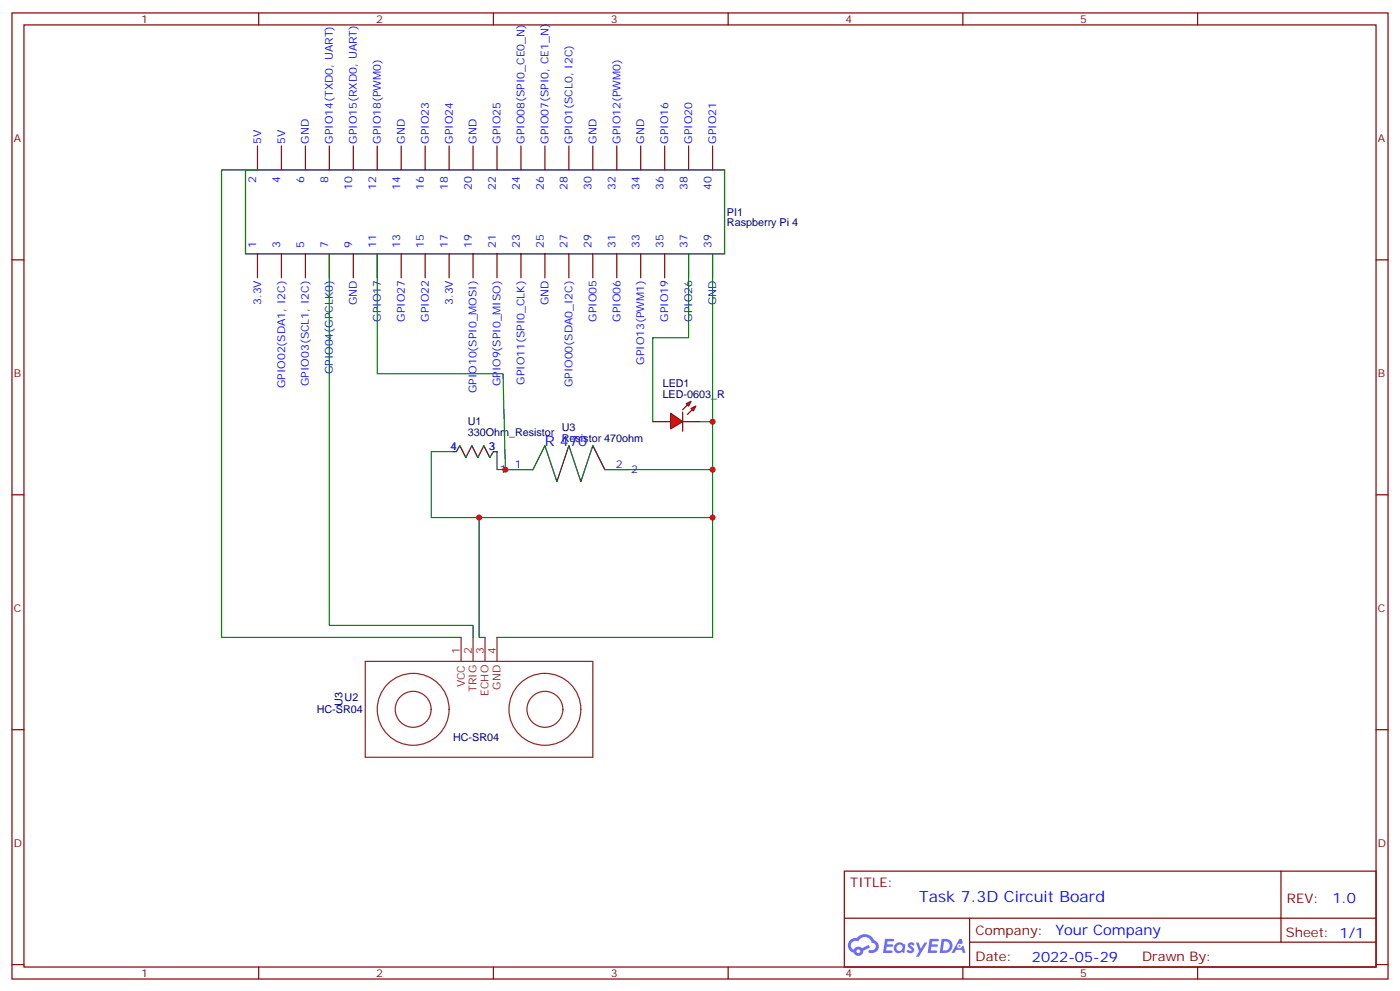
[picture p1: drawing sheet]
<svg xmlns="http://www.w3.org/2000/svg" width="412mm" height="292mm" viewBox="0 0 412 292" stroke-linecap="round" stroke-linejoin="round" font-family="sans-serif">
<g fill="none" stroke="#870000" stroke-width=".35">
<path d="M3.5 3.8h405.4v284.3h-405.4zM7.1 7.3h398.2v277.3h-398.2zM76.2 3.8v3.5M145.3 3.8v3.5M214.5 3.8v3.5M283.6 3.8v3.5M352.8 3.8v3.5M3.5 76.5h3.6M405.3 76.5h3.6M3.5 145.6h3.6M405.3 145.6h3.6M3.5 214.8h3.6"/>
<path d="M405.3 214.8h3.6M248.7 256.4h156.6v28.2h-156.6zM377.3 256.4v20.9M248.7 270.2h156.5M285.6 277.3h119.6M285.6 270.2v14.2M3.5 283.9h3.6M76.2 284.6v3.5M145.3 284.6v3.5M214.5 284.6v3.5M283.6 284.6v3.5M352.8 284.6v3.5"/>
<path d="M405.3 283.9h3.6"/>
</g>
<g fill="#5487ff">
<path d="M267.7 277.6a1.22 1.22 0 0 1 1.7 .2l-.4 .6a.47 .47 0 0 0-.3-.4 .47 .47 0 0 0-.5 .2l.1 .2a1.14 1.14 0 0 1 .8 1.8 1.14 1.14 0 0 1-1.9 0l-.2-.2 .5-.6 .7 .5a.29 .29 0 0 0 .3-.3 .29 .29 0 0 0-.2-.3 1.04 1.04 0 0 1-.6-1.7z"/>
<path d="M260.7 276.3h2.4l.3 .2-.2 .5-1.8 .1-.1 .8h1.5l.3 .4-.3 .4h-1.6l-.2 1.1h1.7l.2 .3-.2 .3-2.6 .1z"/>
<path d="M273.8 276.3h2.4l.3 .2-.1 .5-1.8 .1-.2 .8h1.6l.3 .4-.4 .4h-1.6l-.1 1.1h1.7l.2 .3-.2 .3-2.6 .1z"/>
<path d="M282.6 276.3h.7l.3 1.3-.6 .3a.69 .69 0 0 0-1 .3 .69 .69 0 0 0 .4 .9 .69 .69 0 0 0 .9-.6l.5-.2 .6 2.2h-.8l-.2-.9h-1.8l-.5 .9h-.8z"/>
<path d="M269.8 277.4h.8l.6 1.8 1.1-1.8h.9l-2.6 4.2h-.8l.9-1.5z"/>
<path d="M277.4 276.3l-.6 4.2h1.3a2.11 2.11 0 0 0 2.5-2.1 2.11 2.11 0 0 0-2.5-2.1zM278.1 277.1a1.39 1.39 0 0 1 1.7 1.4 1.39 1.39 0 0 1-1.8 1.3h-.3z"/>
<path d="M263.7 277.9a1.54 1.54 0 0 0-.1 2.2 1.54 1.54 0 0 0 2.2 .1l.6 .3 .3-2.3-.2-.3h-.4a1.49 1.49 0 0 0-2.4 0zM264 278.9a.94 .94 0 0 1 1.8 0 .94 .94 0 0 1-1.8 0z"/>
<path d="M250.4 276.7a2.18 2.18 0 0 0 1.1 3.7 1.44 1.44 0 0 0 1.6 .9 1.44 1.44 0 0 0 1.2-1.4l2-1.1-.5-.7-1.9 1a1.47 1.47 0 0 0-2.4 .4 1.39 1.39 0 0 1-.7-1.9 1.39 1.39 0 0 1 2-.5 2.12 2.12 0 0 1 2.2-1.3 2.12 2.12 0 0 1 1.9 1.7 1.14 1.14 0 0 1 1.1 1.4 1.14 1.14 0 0 1-1.7 .7 .43 .43 0 0 0-.5 .4 .43 .43 0 0 0 .4 .5 1.98 1.98 0 0 0 2.5-1.2 1.98 1.98 0 0 0-1.2-2.6 3.1 3.1 0 0 0-5.3-.6l-.9 .1zM252.3 280a.55 .55 0 0 1 1.1 0 .55 .55 0 0 1-1.1 0z"/>
<circle cx="282.6" cy="278.4" r=".26"/>
</g>
<g fill="none" stroke="#8c2424" stroke-width=".35">
<path d="M107.6 194.7h67v28.2h-67zM135.8 187.6v7.1M139.3 187.6v7.1M142.9 187.6v7.1M146.4 187.6v7.1"/>
<circle cx="121.7" cy="208.8" r="10.6"/>
<circle cx="121.7" cy="208.8" r="5.3"/>
<circle cx="160.5" cy="208.8" r="10.6"/>
<circle cx="160.5" cy="208.8" r="5.3"/>
</g>
<g fill="none" stroke="#870000" stroke-width=".35">
<path d="M75.8 43v7M82.9 43v7M90 43v7M97 43v7M104.1 43v7M111.1 43v7M118.2 43v7M125.2 43v7M132.3 43v7M139.3 43v7M146.4 43v7M153.5 43v7"/>
<path d="M160.5 43v7M167.6 43v7M174.6 43v7M181.7 43v7M188.7 43v7M195.8 43v7M202.8 43v7M209.9 43v7M75.8 74.7v7.1M82.9 74.7v7.1M90 74.7v7.1M97 74.7v7.1"/>
<path d="M104.1 74.7v7.1M111.1 74.7v7.1M118.2 74.7v7.1M125.2 74.7v7.1M132.3 74.7v7.1M139.3 74.7v7.1M146.4 74.7v7.1M153.5 74.7v7.1M160.5 74.7v7.1M167.6 74.7v7.1M174.6 74.7v7.1M181.7 74.7v7.1"/>
<path d="M188.7 74.7v7.1M195.8 74.7v7.1M202.8 74.7v7.1M209.9 74.7v7.1"/>
</g>
<path d="M72.3 50h141.1v24.7h-141.1z" fill="none" stroke="#000" stroke-width=".35"/>
<g fill="#f00" stroke="#870000" stroke-width=".35">
<path d="M197.6 121.6l3.5 2.5-3.5 2.1z"/>
<path d="M201.1 121.3v5.6z"/>
</g>
<g fill="#870000" stroke="#870000" stroke-width=".35">
<path d="M201.1 120.6l1.4-1.4z"/>
<path d="M202.5 122l1.4-1.4z"/>
</g>
<g fill="#f00" stroke="#870000" stroke-width=".35">
<path d="M202.1 118.8l1.5-.7-.8 1.4z"/>
<path d="M203.6 120.2l1.4-.7-.7 1.4z"/>
</g>
<path d="M133.3 132.9h1.1M145.3 132.9h1.1M149.9 138.2h7.1M178.2 138.2h7M192.3 124.1h5.3M201.1 124.1h5.3" fill="none" stroke="#870000" stroke-width=".35"/>
<path d="M134.4 132.9l1.1-1.7 1.7 3.5 1.8-3.5 1.8 3.5 1.7-3.5 1.8 3.5 1-1.8M157 138.2l3.5-7 3.5 10.5 3.6-10.5 3.5 10.5 3.5-10.5 3.6 7" fill="none" stroke="#000" stroke-width=".35"/>
<path d="M75.8 50h-10.5v137.6h70.5M97 74.7v109.4h42.3v3.5M111.1 74.7v35.3h37.1l.7 28.2M202.8 74.7v24.7h-10.5v24.7M209.9 74.7v112.9h-63.5M133.3 132.9h-6.3v19.4h82.9M146.4 132.9v5.3h10.6M178.2 138.2h31.7M206.4 124.1h3.5M141.1 152.3v35.3h1.8" fill="none" stroke="#008700" stroke-width=".35"/>
<g fill="#c00">
<circle cx="209.9" cy="138.2" r=".88"/>
<circle cx="148.9" cy="138.2" r=".88"/>
<circle cx="209.9" cy="152.3" r=".88"/>
<circle cx="141.1" cy="152.3" r=".88"/>
<circle cx="209.9" cy="124.1" r=".88"/>
</g>
<text font-size="4.6" fill="#00f" x="270.8" y="265.4">Task 7.3D Circuit Board</text>
<g font-size="4.2" fill="#00f">
<text x="160.5" y="131.2">R 470</text>
<text x="392.5" y="265.7">1.0</text>
<text x="310.9" y="275.2">Your Company</text>
<text x="304" y="283">2022-05-29</text>
</g>
<g font-size="3.9" fill="#800">
<text x="250.5" y="261">TITLE:</text>
<text x="379.1" y="265.7">REV:</text>
<text x="287.4" y="275.2">Company:</text>
<text x="378.7" y="275.8">Sheet: 1/1</text>
<text x="287.4" y="282.9">Date:</text>
<text x="336.4" y="282.9">Drawn By:</text>
</g>
<g font-size="3.2" fill="#800">
<text x="41.6" y="6.8">1</text>
<text x="110.8" y="6.8">2</text>
<text x="179.9" y="6.8">3</text>
<text x="249.1" y="6.8">4</text>
<text x="318.2" y="6.8">5</text>
<text x="4.1" y="41.9">A</text>
<text x="405.9" y="41.9">A</text>
<text x="4.1" y="111.1">B</text>
<text x="405.9" y="111.1">B</text>
<text x="4.1" y="180.2">C</text>
<text x="405.9" y="180.2">C</text>
<text x="4.1" y="249.3">D</text>
<text x="405.9" y="249.3">D</text>
<text x="41.6" y="287.6">1</text>
<text x="110.8" y="287.6">2</text>
<text x="179.9" y="287.6">3</text>
<text x="249.1" y="287.6">4</text>
<text x="318.2" y="287.6">5</text>
</g>
<g font-size="3.2" fill="#00f">
<text x="76.9" y="42.3" transform="rotate(-90 76.9 42.3)">5V</text>
<text x="84" y="42.3" transform="rotate(-90 84 42.3)">5V</text>
<text x="91" y="42.3" transform="rotate(-90 91 42.3)">GND</text>
<text x="98.1" y="42.3" transform="rotate(-90 98.1 42.3)">GPIO14(TXD0, UART)</text>
<text x="105.1" y="42.3" transform="rotate(-90 105.1 42.3)">GPIO15(RXD0, UART)</text>
<text x="112.2" y="42.3" transform="rotate(-90 112.2 42.3)">GPIO18(PWM0)</text>
<text x="119.2" y="42.3" transform="rotate(-90 119.2 42.3)">GND</text>
<text x="126.3" y="42.3" transform="rotate(-90 126.3 42.3)">GPIO23</text>
<text x="133.3" y="42.3" transform="rotate(-90 133.3 42.3)">GPIO24</text>
<text x="140.4" y="42.3" transform="rotate(-90 140.4 42.3)">GND</text>
<text x="147.5" y="42.3" transform="rotate(-90 147.5 42.3)">GPIO25</text>
<text x="154.5" y="42.3" transform="rotate(-90 154.5 42.3)">GPIO08(SPI0_CE0_N)</text>
<text x="161.6" y="42.3" transform="rotate(-90 161.6 42.3)">GPIO07(SPI0, CE1_N)</text>
<text x="168.6" y="42.3" transform="rotate(-90 168.6 42.3)">GPIO1(SCL0, I2C)</text>
<text x="175.7" y="42.3" transform="rotate(-90 175.7 42.3)">GND</text>
<text x="182.7" y="42.3" transform="rotate(-90 182.7 42.3)">GPIO12(PWM0)</text>
<text x="189.8" y="42.3" transform="rotate(-90 189.8 42.3)">GND</text>
<text x="196.8" y="42.3" transform="rotate(-90 196.8 42.3)">GPIO16</text>
<text x="203.9" y="42.3" transform="rotate(-90 203.9 42.3)">GPIO20</text>
<text x="211" y="42.3" transform="rotate(-90 211 42.3)">GPIO21</text>
<text x="75.5" y="53.8" transform="rotate(-90 75.5 53.8)">2</text>
<text x="82.5" y="53.8" transform="rotate(-90 82.5 53.8)">4</text>
<text x="89.6" y="53.8" transform="rotate(-90 89.6 53.8)">6</text>
<text x="96.7" y="53.8" transform="rotate(-90 96.7 53.8)">8</text>
<text x="103.7" y="55.8" transform="rotate(-90 103.7 55.8)">10</text>
<text x="110.8" y="55.8" transform="rotate(-90 110.8 55.8)">12</text>
<text x="117.8" y="55.8" transform="rotate(-90 117.8 55.8)">14</text>
<text x="124.9" y="55.8" transform="rotate(-90 124.9 55.8)">16</text>
<text x="131.9" y="55.8" transform="rotate(-90 131.9 55.8)">18</text>
<text x="139" y="55.8" transform="rotate(-90 139 55.8)">20</text>
<text x="146" y="55.8" transform="rotate(-90 146 55.8)">22</text>
<text x="153.1" y="55.8" transform="rotate(-90 153.1 55.8)">24</text>
<text x="160.2" y="55.8" transform="rotate(-90 160.2 55.8)">26</text>
<text x="167.2" y="55.8" transform="rotate(-90 167.2 55.8)">28</text>
<text x="174.3" y="55.8" transform="rotate(-90 174.3 55.8)">30</text>
<text x="181.3" y="55.8" transform="rotate(-90 181.3 55.8)">32</text>
<text x="188.4" y="55.8" transform="rotate(-90 188.4 55.8)">34</text>
<text x="195.4" y="55.8" transform="rotate(-90 195.4 55.8)">36</text>
<text x="202.5" y="55.8" transform="rotate(-90 202.5 55.8)">38</text>
<text x="209.5" y="55.8" transform="rotate(-90 209.5 55.8)">40</text>
<text x="75.5" y="73" transform="rotate(-90 75.5 73)">1</text>
<text x="82.5" y="73" transform="rotate(-90 82.5 73)">3</text>
<text x="89.6" y="73" transform="rotate(-90 89.6 73)">5</text>
<text x="96.7" y="73" transform="rotate(-90 96.7 73)">7</text>
<text x="103.7" y="73" transform="rotate(-90 103.7 73)">9</text>
<text x="110.8" y="73" transform="rotate(-90 110.8 73)">11</text>
<text x="117.8" y="73" transform="rotate(-90 117.8 73)">13</text>
<text x="124.9" y="73" transform="rotate(-90 124.9 73)">15</text>
<text x="131.9" y="73" transform="rotate(-90 131.9 73)">17</text>
<text x="139" y="73" transform="rotate(-90 139 73)">19</text>
<text x="146" y="73" transform="rotate(-90 146 73)">21</text>
<text x="153.1" y="73" transform="rotate(-90 153.1 73)">23</text>
<text x="160.2" y="73" transform="rotate(-90 160.2 73)">25</text>
<text x="167.2" y="73" transform="rotate(-90 167.2 73)">27</text>
<text x="174.3" y="73" transform="rotate(-90 174.3 73)">29</text>
<text x="181.3" y="73" transform="rotate(-90 181.3 73)">31</text>
<text x="188.4" y="73" transform="rotate(-90 188.4 73)">33</text>
<text x="195.4" y="73" transform="rotate(-90 195.4 73)">35</text>
<text x="202.5" y="73" transform="rotate(-90 202.5 73)">37</text>
<text x="209.5" y="73" transform="rotate(-90 209.5 73)">39</text>
<text x="76.9" y="89.8" transform="rotate(-90 76.9 89.8)">3.3V</text>
<text x="105.1" y="89.8" transform="rotate(-90 105.1 89.8)">GND</text>
<text x="133.3" y="89.8" transform="rotate(-90 133.3 89.8)">3.3V</text>
<text x="161.6" y="89.8" transform="rotate(-90 161.6 89.8)">GND</text>
<text x="211" y="89.8" transform="rotate(-90 211 89.8)">GND</text>
<text x="112.2" y="94.7" transform="rotate(-90 112.2 94.7)">GPIO17</text>
<text x="119.2" y="94.7" transform="rotate(-90 119.2 94.7)">GPIO27</text>
<text x="126.3" y="94.7" transform="rotate(-90 126.3 94.7)">GPIO22</text>
<text x="175.7" y="94.7" transform="rotate(-90 175.7 94.7)">GPIO05</text>
<text x="182.7" y="94.7" transform="rotate(-90 182.7 94.7)">GPIO06</text>
<text x="196.8" y="94.7" transform="rotate(-90 196.8 94.7)">GPIO19</text>
<text x="203.9" y="94.7" transform="rotate(-90 203.9 94.7)">GPIO26</text>
<text x="189.8" y="107.3" transform="rotate(-90 189.8 107.3)">GPIO13(PWM1)</text>
<text x="91" y="113.6" transform="rotate(-90 91 113.6)">GPIO03(SCL1, I2C)</text>
<text x="98.1" y="110.2" transform="rotate(-90 98.1 110.2)">GPIO04(GPCLK0)</text>
<text x="147.5" y="113.7" transform="rotate(-90 147.5 113.7)">GPIO9(SPI0_MISO)</text>
<text x="154.5" y="113.2" transform="rotate(-90 154.5 113.2)">GPIO11(SPI0_CLK)</text>
<text x="168.6" y="114" transform="rotate(-90 168.6 114)">GPIO00(SDA0_I2C)</text>
<text x="84" y="114.2" transform="rotate(-90 84 114.2)">GPIO02(SDA1, I2C)</text>
<text x="140.4" y="115.7" transform="rotate(-90 140.4 115.7)">GPIO10(SPI0_MOSI)</text>
<text x="132.6" y="132.6">4</text>
<text x="144" y="132.6">3</text>
<text x="151.7" y="137.9">1</text>
<text x="181.4" y="137.9">2</text>
<text x="147.2" y="139.3">1</text>
<text x="185.9" y="139.3">2</text>
</g>
<g font-size="3.2" fill="#000080">
<text x="214.1" y="63.5">PI1</text>
<text x="214.1" y="66.5">Raspberry Pi 4</text>
<text x="195.2" y="113.9">LED1</text>
<text x="195.2" y="117.1">LED-0603_R</text>
<text x="137.8" y="125.2">U1</text>
<text x="137.8" y="128.3">330Ohm_Resistor</text>
<text x="165.5" y="130.1">Resistor 470ohm</text>
<text x="165.5" y="126.9">U3</text>
<text x="93.3" y="210">HC-SR04</text>
<text x="100.9" y="207.7" transform="rotate(-90 100.9 207.7)">U3</text>
<text x="101.5" y="206.2">U2</text>
<text x="133.5" y="218.2">HC-SR04</text>
</g>
<g font-size="3.2" fill="#8d2323">
<text x="135.5" y="192.5" transform="rotate(-90 135.5 192.5)">1</text>
<text x="139" y="192.5" transform="rotate(-90 139 192.5)">2</text>
<text x="142.5" y="192.5" transform="rotate(-90 142.5 192.5)">3</text>
<text x="146" y="192.5" transform="rotate(-90 146 192.5)">4</text>
<text x="136.9" y="202.3" transform="rotate(-90 136.9 202.3)">VCC</text>
<text x="140.4" y="203.7" transform="rotate(-90 140.4 203.7)">TRIG</text>
<text x="147.5" y="203" transform="rotate(-90 147.5 203)">GND</text>
<text x="143.9" y="204.8" transform="rotate(-90 143.9 204.8)">ECHO</text>
</g>
</svg>
